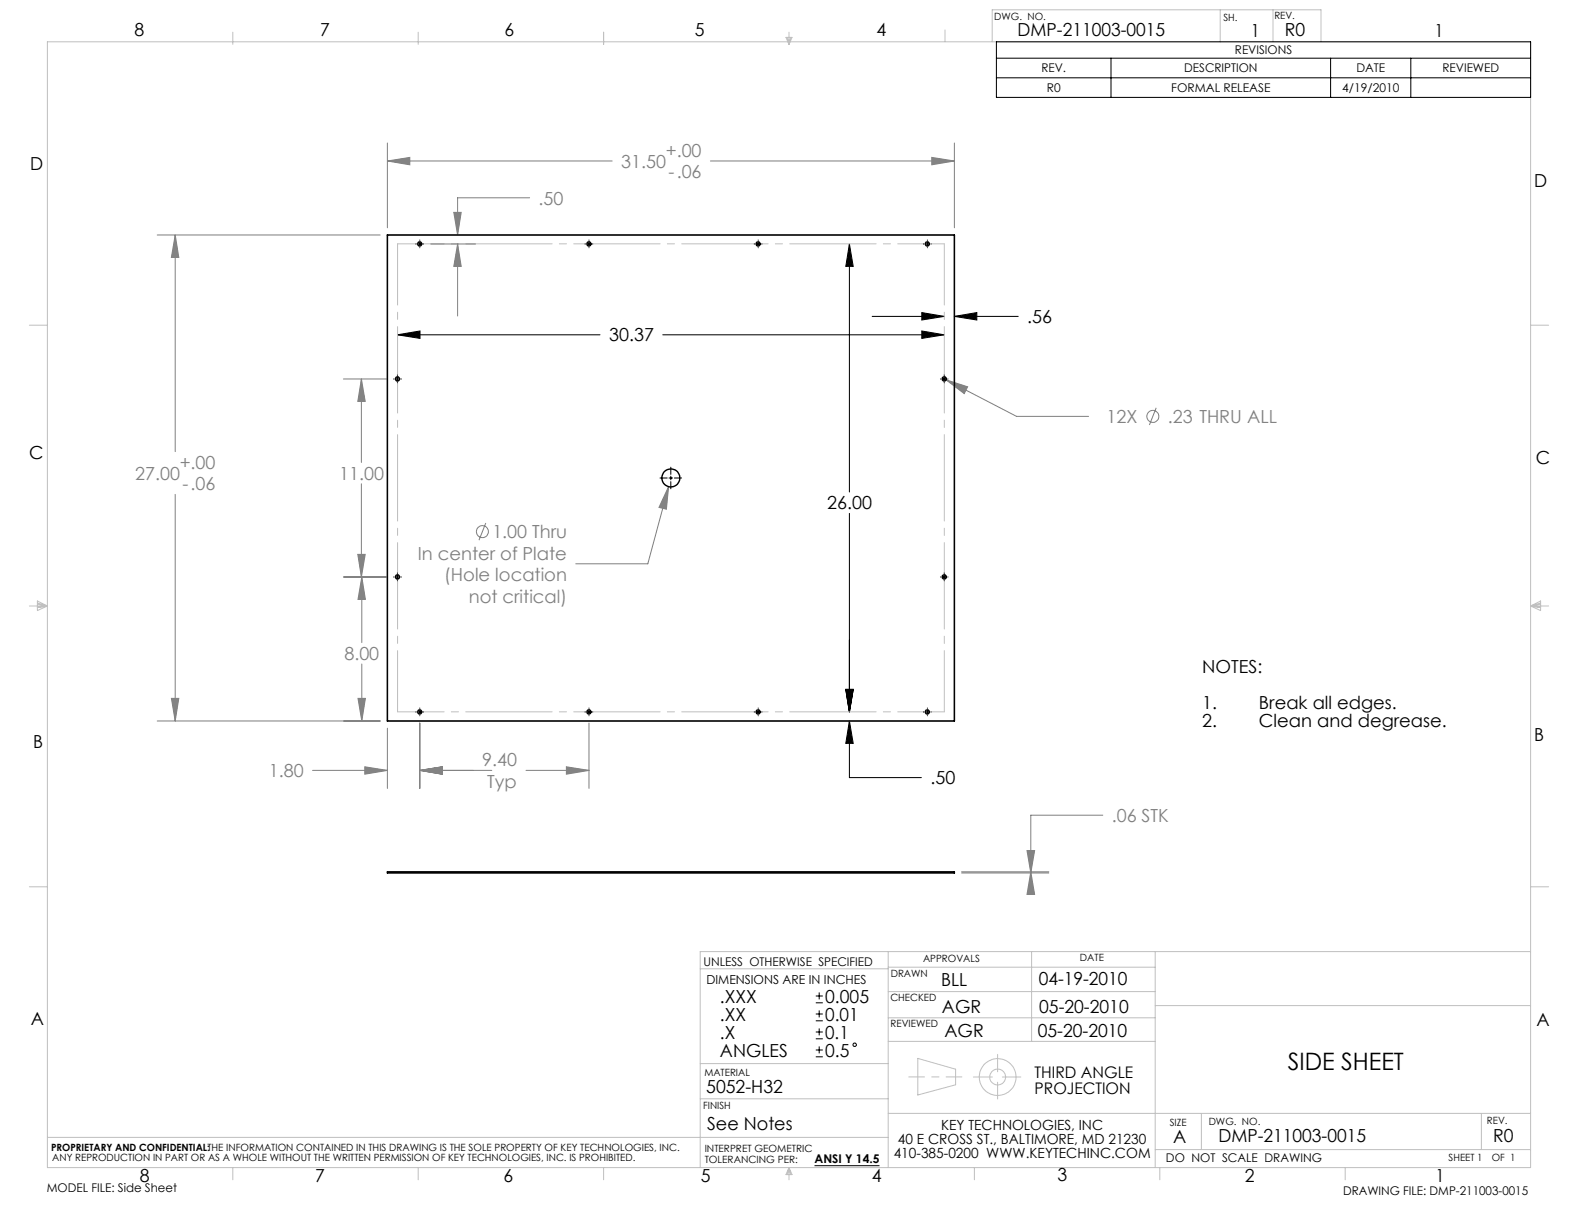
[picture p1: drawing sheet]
<svg xmlns="http://www.w3.org/2000/svg" width="279mm" height="216mm" viewBox="0 0 279 216" stroke-linecap="round" stroke-linejoin="round" font-family="sans-serif">
<g fill="none" stroke="#c0c0c0" stroke-width=".18">
<path d="M8.4 7.4h261.6v198.6h-261.6zM41.1 5.7v2.1M73.8 5.7v2.1M106.5 5.7v2.1M138.6 6.6h1.1l-.5 1.2zM138.9 6.6l.3 1.2M139.2 5.7v2.1M139.5 6.6l-.3 1.2M166.7 5.3v2.1M175 7.4v-5.7h58v5.7M215.2 1.7v5.7M224.5 1.7v5.7"/>
<path d="M5.2 57.4h3.2M270 57.4h3.2M5.2 106.9h3.2M6.6 106l1.8 .9-1.8 .8zM6.6 106.4l1.8 .5M6.6 106.6l1.8 .3M8.4 106.9l-1.8 .2M270 106.9h3.2M270 106.9l1.7 .2M270 106.9l1.7-.9v1.7zM271.7 106.6l-1.7 .3M271.7 106.4l-1.7 .5"/>
<path d="M5.2 156.4h3.2M270 156.4h3.2M123.5 170.9h33.2M156.7 167.9v38.1M156.7 179.5h47.1M156.7 174.9h47.1M156.7 170.6h47.1M182 167.9v15.8M203.8 167.9v38.1M203.8 177.4h66.2M270 167.9h-146.5v38.1M123.5 193.8h33.2"/>
<path d="M123.5 187.6h33.2M156.7 196.4h113.3M156.7 183.7h47.1M161.9 186.7l6.7 1.9v2.7l-6.7 1.8zM171.7 190h3.3M176 186v3.1M176 190.9v3M176.8 190h3.3M211.9 196.4v6.4M261.3 196.4v6.4M8.4 200.6h148.3M41.1 206v2.1"/>
<path d="M73.8 206v2.1M106.5 206v2.1M139.2 206v2.1M139.2 206l.5 1.2h-1.1zM139.2 206l-.3 1.2M139.2 206l.3 1.2M171.9 206v2.1M203.8 202.8h66.2M204.6 206v2.1M237.3 206v2.1"/>
<circle cx="176" cy="190" r="1.4"/>
<circle cx="176" cy="190" r="3.2"/>
</g>
<path d="M169.7 190h-9.4" fill="none" stroke="#c0c0c0" stroke-width=".18" stroke-dasharray="15.2 1.3 1.3 1.3" stroke-dashoffset="12.5"/>
<g fill="none" stroke="#808080" stroke-width=".18">
<path d="M68.3 28.4l4-.6v1.3zM68.3 25.2v15M68.3 28.4h39.7M80 37.5h1.4l-.7 4zM93.4 34.9h-12.7v6.6M125.3 28.4h43M164.4 27.8l3.9 .6-3.9 .7zM168.3 25.2v15M27.7 41.5h39.4M30.9 41.5l.6 3.9h-1.3zM30.9 41.5v38.2M76 43h7.9"/>
<path d="M80.7 43l.7 4h-1.4zM80.7 43v12.7M60.6 66.9h7.6M63.7 66.9l.7 3.9h-1.3zM63.7 66.9v14.7M166.9 67l3.8 1.2-.6 1.2zM166.9 67l12.4 6.4h12.7M203.9 71.9l-1.2 3.1M30.9 87.2v40M63.1 97.8h1.3l-.7 4zM63.7 85.3v16.5M85.7 92.3l-1.2 3"/>
<path d="M117.9 85.8l-.4 4-1.3-.3zM117.9 85.8l-3.6 13.6h-12.7M60.6 101.8h7.6M63.8 101.8l.7 3.9h-1.4zM63.8 101.8v11.5M63.8 117.1v10.1M27.7 127.2h39.4M30.2 123.2h1.3l-.6 4zM55.1 135.9h13.2M63.1 123.2h1.4l-.7 4zM64.3 135.3l4 .6-4 .7zM68.3 128.4v10.7"/>
<path d="M74 135.9l4-.6v1.3zM74 127.5v11.6M74 135.9h12.7M92.8 135.9h11.1M99.9 135.3l4 .6-4 .7zM103.9 127.5v11.6M169.6 153.8h15.4M169.6 154h15.4M181.2 150h1.3l-.7 4zM181.8 153.8l.7 4h-1.3zM194.5 143.8h-12.7v10.2"/>
<circle cx="203.3" cy="73.4" r="1.06"/>
<circle cx="85.1" cy="93.8" r="1.06"/>
</g>
<g fill="none" stroke="#000" stroke-width=".18">
<path d="M175.8 7.4h94.2v9.8h-94.2zM175.8 10.3h94.2M175.8 13.7h94.2M196 10.3v6.9M234.7 10.3v6.9M248.8 10.3v6.9M70.1 59.1l4-.7v1.3zM70.1 59.1h35.7M73.3 43h.1M73.7 43h.7M74 42.3v.1M74 42.7v.7"/>
<path d="M74 43.7h.1M74.7 43h.1M103.2 43h.1M103.6 43h.6M103.9 42.3v.1M103.9 42.7v.7M103.9 43.7h.1M104.5 43h.1M116.9 59.1h49.6M133 43h.1M133.4 43h.7M133.7 42.3v.1"/>
<path d="M133.7 42.7v.7M133.7 43.7h.1M134.4 43h.1M149.8 43l.7 4h-1.3zM149.8 43v43.8M153.8 55.8h12.7M162.6 58.4l3.9 .7-3.9 .6zM162.6 55.1l3.9 .7-3.9 .6zM162.9 43h.1M163.3 43h.6M163.6 42.3v.1M163.6 42.7v.7"/>
<path d="M163.6 43.7h.1M164.2 43h.1M168.3 55.8l4-.7v1.3zM168.3 55.8h11.3M69.4 66.9h.1M69.8 66.9h.6M70.1 66.1v.1M70.1 66.5v.7M70.1 67.5h.1M70.7 66.9h.1M165.9 66.9h.1M166.2 66.9h.7"/>
<path d="M166.5 66.1v.1M166.5 66.5v.7M166.5 67.5h.1M167.2 66.9h.1M116.4 84.3h1.3M118 84.3h.6M118.3 82.4v1.3M118.3 84v.6M118.3 84.9v1.3M119 84.3h1.2M149.8 90.6v35M69.4 101.8h.1"/>
<path d="M69.8 101.8h.6M70.1 101.1h.1M70.1 101.5v.6M70.1 102.4h.1M70.7 101.8h.1M165.9 101.8h.1M166.2 101.8h.7M166.5 101.1h.1M166.5 101.5v.6M166.5 102.4h.1M167.2 101.8h.1M73.3 125.6h.1"/>
<path d="M73.7 125.6h.7M74 124.9v.1M74 125.3v.6M74 126.2v.1M74.7 125.6h.1M103.2 125.6h.1M103.6 125.6h.6M103.9 124.9v.1M103.9 125.3v.6M103.9 126.2v.1M104.5 125.6h.1M133 125.6h.1"/>
<path d="M133.4 125.6h.7M133.7 124.9v.1M133.7 125.3v.6M133.7 126.2v.1M134.4 125.6h.1M149.2 121.6h1.3l-.7 4zM149.8 127.2l.7 3.9h-1.3zM149.8 127.2v10h12.7M162.9 125.6h.1M163.3 125.6h.6M163.6 124.9v.1M163.6 125.3v.6"/>
<path d="M163.6 126.2v.1M164.2 125.6h.1"/>
</g>
<path d="M70.1 43h96.5M70.1 125.6h96.5" fill="none" stroke="#c0c0c0" stroke-width=".18" stroke-dasharray="15.2 1.3 1.3 1.3" stroke-dashoffset="7"/>
<path d="M70.1 43v82.6M166.6 43v82.6" fill="none" stroke="#c0c0c0" stroke-width=".18" stroke-dasharray="15.2 1.3 1.3 1.3" stroke-dashoffset="4.4"/>
<path d="M68.3 41.5h100v85.7h-100z" fill="none" stroke="#808080" stroke-width=".25"/>
<path d="M149.8 43l.7 4h-1.3zM149.2 121.6h1.3l-.7 4zM70.1 59.1l4-.7v1.3zM162.6 58.4l3.9 .7-3.9 .6zM162.6 55.1l3.9 .7-3.9 .6zM168.3 55.8l4-.7v1.3zM149.2 121.6h1.3l-.7 4zM149.8 127.2l.7 3.9h-1.3z" fill="#000"/>
<path d="M164.4 27.8l3.9 .6-3.9 .7zM68.3 28.4l4-.6v1.3zM30.9 41.5l.6 3.9h-1.3zM30.2 123.2h1.3l-.6 4zM166.9 67l3.2 2.4 .6-1.2zM117.9 85.8l-1.7 3.7 1.3 .3zM80.7 43l.7 4h-1.4zM80 37.5h1.4l-.7 4zM64.3 135.3l4 .6-4 .7zM74 135.9l4-.6v1.3zM74 135.9l4-.6v1.3zM99.9 135.3l4 .6-4 .7zM63.1 97.8h1.3l-.7 4zM63.7 66.9l.7 3.9h-1.3zM63.8 101.8l.7 3.9h-1.4zM63.1 123.2h1.4l-.7 4zM181.8 153.8l.7 4h-1.3zM181.2 150h1.3l-.7 4z" fill="#808080"/>
<g fill="none" stroke="#000" stroke-width=".25">
<path d="M68.3 41.5h100v85.7h-100zM68.3 153.8h100v.2h-100z"/>
<circle cx="74" cy="43" r=".37"/>
<circle cx="103.9" cy="43" r=".37"/>
<circle cx="133.7" cy="43" r=".37"/>
<circle cx="163.6" cy="43" r=".37"/>
<circle cx="70.1" cy="66.8" r=".37"/>
<circle cx="166.5" cy="66.8" r=".36"/>
<circle cx="118.3" cy="84.3" r="1.59"/>
<circle cx="70.1" cy="101.8" r=".37"/>
<circle cx="166.5" cy="101.8" r=".36"/>
<circle cx="74" cy="125.6" r=".37"/>
<circle cx="103.9" cy="125.6" r=".37"/>
<circle cx="133.7" cy="125.6" r=".37"/>
<circle cx="163.6" cy="125.6" r=".37"/>
</g>
<g fill="none" stroke="#000" stroke-width=".18">
<path d="M143.9 176.9h1.2M143.9 175.7h1.2M143.9 178.9h1.2M144.5 175v1.3M144.5 178.2v1.3M143.9 180.1h1.2M143.9 183.2h1.2M143.9 182h1.2M143.9 186.4h1.2M143.9 185.2h1.2M144.5 181.4v1.2M144.5 184.6v1.2"/>
<path d="M143.7 205.6h11.4"/>
<circle cx="150.8" cy="184.3" r=".31"/>
</g>
<text font-size="4.2" x="227.2" y="188.7">SIDE SHEET</text>
<g font-size="3.2">
<text x="23.7" y="6.3">8</text>
<text x="56.5" y="6.4">7</text>
<text x="89" y="6.4">6</text>
<text x="122.6" y="6.4">5</text>
<text x="154.6" y="6.3">4</text>
<text x="179.5" y="6.4">DMP-211003-0015</text>
<text x="220.6" y="6.5">1</text>
<text x="226.6" y="6.4">R0</text>
<text x="253" y="6.6">1</text>
<text x="5.3" y="30">D</text>
<text x="270.6" y="32.9">D</text>
<text x="181.2" y="57">.56</text>
<text x="107.4" y="60.2">30.37</text>
<text x="5.2" y="81">C</text>
<text x="270.9" y="81.9">C</text>
<text x="145.9" y="89.8">26.00</text>
<text x="212.1" y="118.7">NOTES:</text>
<text x="212.1" y="125.1">1.</text>
<text x="222.1" y="125.1">Break all edges.</text>
<text x="5.8" y="132">B</text>
<text x="212.1" y="128.2">2.</text>
<text x="222.1" y="128.2">Clean and degrease.</text>
<text x="270.6" y="130.7">B</text>
<text x="164.1" y="138.3">.50</text>
<text x="166" y="173.9">BLL</text>
<text x="183.2" y="173.8">04-19-2010</text>
<text x="127" y="176.9">.XXX</text>
<text x="145.6" y="176.9">0.005</text>
<text x="166.2" y="178.8">AGR</text>
<text x="183.3" y="178.6">05-20-2010</text>
<text x="5.4" y="180.9">A</text>
<text x="127" y="180.1">.XX</text>
<text x="127" y="183.2">.X</text>
<text x="145.6" y="180">0.01</text>
<text x="145.6" y="183.2">0.1</text>
<text x="166.6" y="182.9">AGR</text>
<text x="183" y="183">05-20-2010</text>
<text x="271" y="181">A</text>
<text x="127" y="186.4">ANGLES</text>
<text x="145.6" y="186.4">0.5</text>
<text x="124.6" y="192.8">5052-H32</text>
<text x="124.7" y="199.4">See Notes</text>
<text x="207" y="201.6">A</text>
<text x="214.9" y="201.5">DMP-211003-0015</text>
<text x="263.4" y="201.4">R0</text>
<text x="24.7" y="208.4">8</text>
<text x="55.6" y="208.5">7</text>
<text x="88.8" y="208.4">6</text>
<text x="123.6" y="208.4">5</text>
<text x="153.8" y="208.4">4</text>
<text x="186.6" y="208.3">3</text>
<text x="219.6" y="208.4">2</text>
<text x="253.2" y="208.5">1</text>
</g>
<g font-size="3.2" fill="#808080">
<text x="109.6" y="29.6">31.50</text>
<text x="117.5" y="27.7">+.00</text>
<text x="117.9" y="31.5">-.06</text>
<text x="95" y="36.1">.50</text>
<text x="195.2" y="74.6">12X</text>
<text x="206" y="74.6">.23 THRU ALL</text>
<text x="31.7" y="82.7">+.00</text>
<text x="23.8" y="84.6">27.00</text>
<text x="32.2" y="86.5">-.06</text>
<text x="59.8" y="84.6">11.00</text>
<text x="86.8" y="95">1.00 Thru</text>
<text x="73.7" y="98.7">In center of Plate</text>
<text x="78.4" y="102.5">(Hole location</text>
<text x="82.7" y="106.3">not critical)</text>
<text x="60.7" y="116.4">8.00</text>
<text x="47.4" y="137.1">1.80</text>
<text x="85.1" y="135.2">9.40</text>
<text x="85.9" y="139">Typ</text>
<text x="196.1" y="145">.06 STK</text>
</g>
<g font-size="2.8">
<text x="182.5" y="190.1">THIRD ANGLE</text>
<text x="182.5" y="192.9">PROJECTION</text>
</g>
<g font-size="2.5">
<text x="158.4" y="201.9">40 E CROSS ST., BALTIMORE, MD 21230</text>
<text x="166" y="199.4">KEY TECHNOLOGIES, INC</text>
<text x="157.6" y="204.3">410-385-0200 WWW.KEYTECHINC.COM</text>
</g>
<text font-size="2.2" x="124.6" y="173.7">DIMENSIONS ARE IN INCHES</text>
<g font-size="2.1">
<text x="217.8" y="9.6">REVISIONS</text>
<text x="183.7" y="12.8">REV.</text>
<text x="184.7" y="16.2">R0</text>
<text x="206.6" y="16.2">FORMAL RELEASE</text>
<text x="208.9" y="12.8">DESCRIPTION</text>
<text x="236.8" y="16.2">4/19/2010</text>
<text x="239.3" y="12.8">DATE</text>
<text x="254.4" y="12.8">REVIEWED</text>
<text x="124.1" y="170.3">UNLESS OTHERWISE SPECIFIED</text>
<text x="143.7" y="205.2">ANSI Y 14.5</text>
<text x="205.7" y="205">DO NOT SCALE DRAWING</text>
<text x="8.2" y="210.3">MODEL FILE: Side Sheet</text>
<text x="236.9" y="210.7">DRAWING FILE: DMP-211003-0015</text>
</g>
<g font-size="1.8">
<text x="175.4" y="3.5">DWG. NO.</text>
<text x="215.8" y="3.6">SH.</text>
<text x="224.8" y="3.3">REV.</text>
<text x="157.1" y="172.3">DRAWN</text>
<text x="162.8" y="169.7">APPROVALS</text>
<text x="190.5" y="169.5">DATE</text>
<text x="157.1" y="176.6">CHECKED</text>
<text x="157.1" y="181.2">REVIEWED</text>
<text x="124.2" y="189.8">MATERIAL</text>
<text x="124.1" y="195.6">FINISH</text>
<text x="9" y="203">PROPRIETARY AND CONFIDENTIAL:THE INFORMATION CONTAINED IN THIS DRAWING IS THE SOLE PROPERTY OF KEY TECHNOLOGIES, INC.</text>
<text x="124.3" y="203.1">INTERPRET GEOMETRIC</text>
<text x="206.3" y="198.5">SIZE</text>
<text x="213.2" y="198.5">DWG. NO.</text>
<text x="262.3" y="198.2">REV.</text>
<text x="9.2" y="204.8">ANY REPRODUCTION IN PART OR AS A WHOLE WITHOUT THE WRITTEN PERMISSION OF KEY TECHNOLOGIES, INC. IS PROHIBITED.</text>
<text x="124.3" y="205.2">TOLERANCING PER:</text>
<text x="255.5" y="204.8">SHEET 1</text>
<text x="263.1" y="204.8">OF 1</text>
</g>
</svg>
